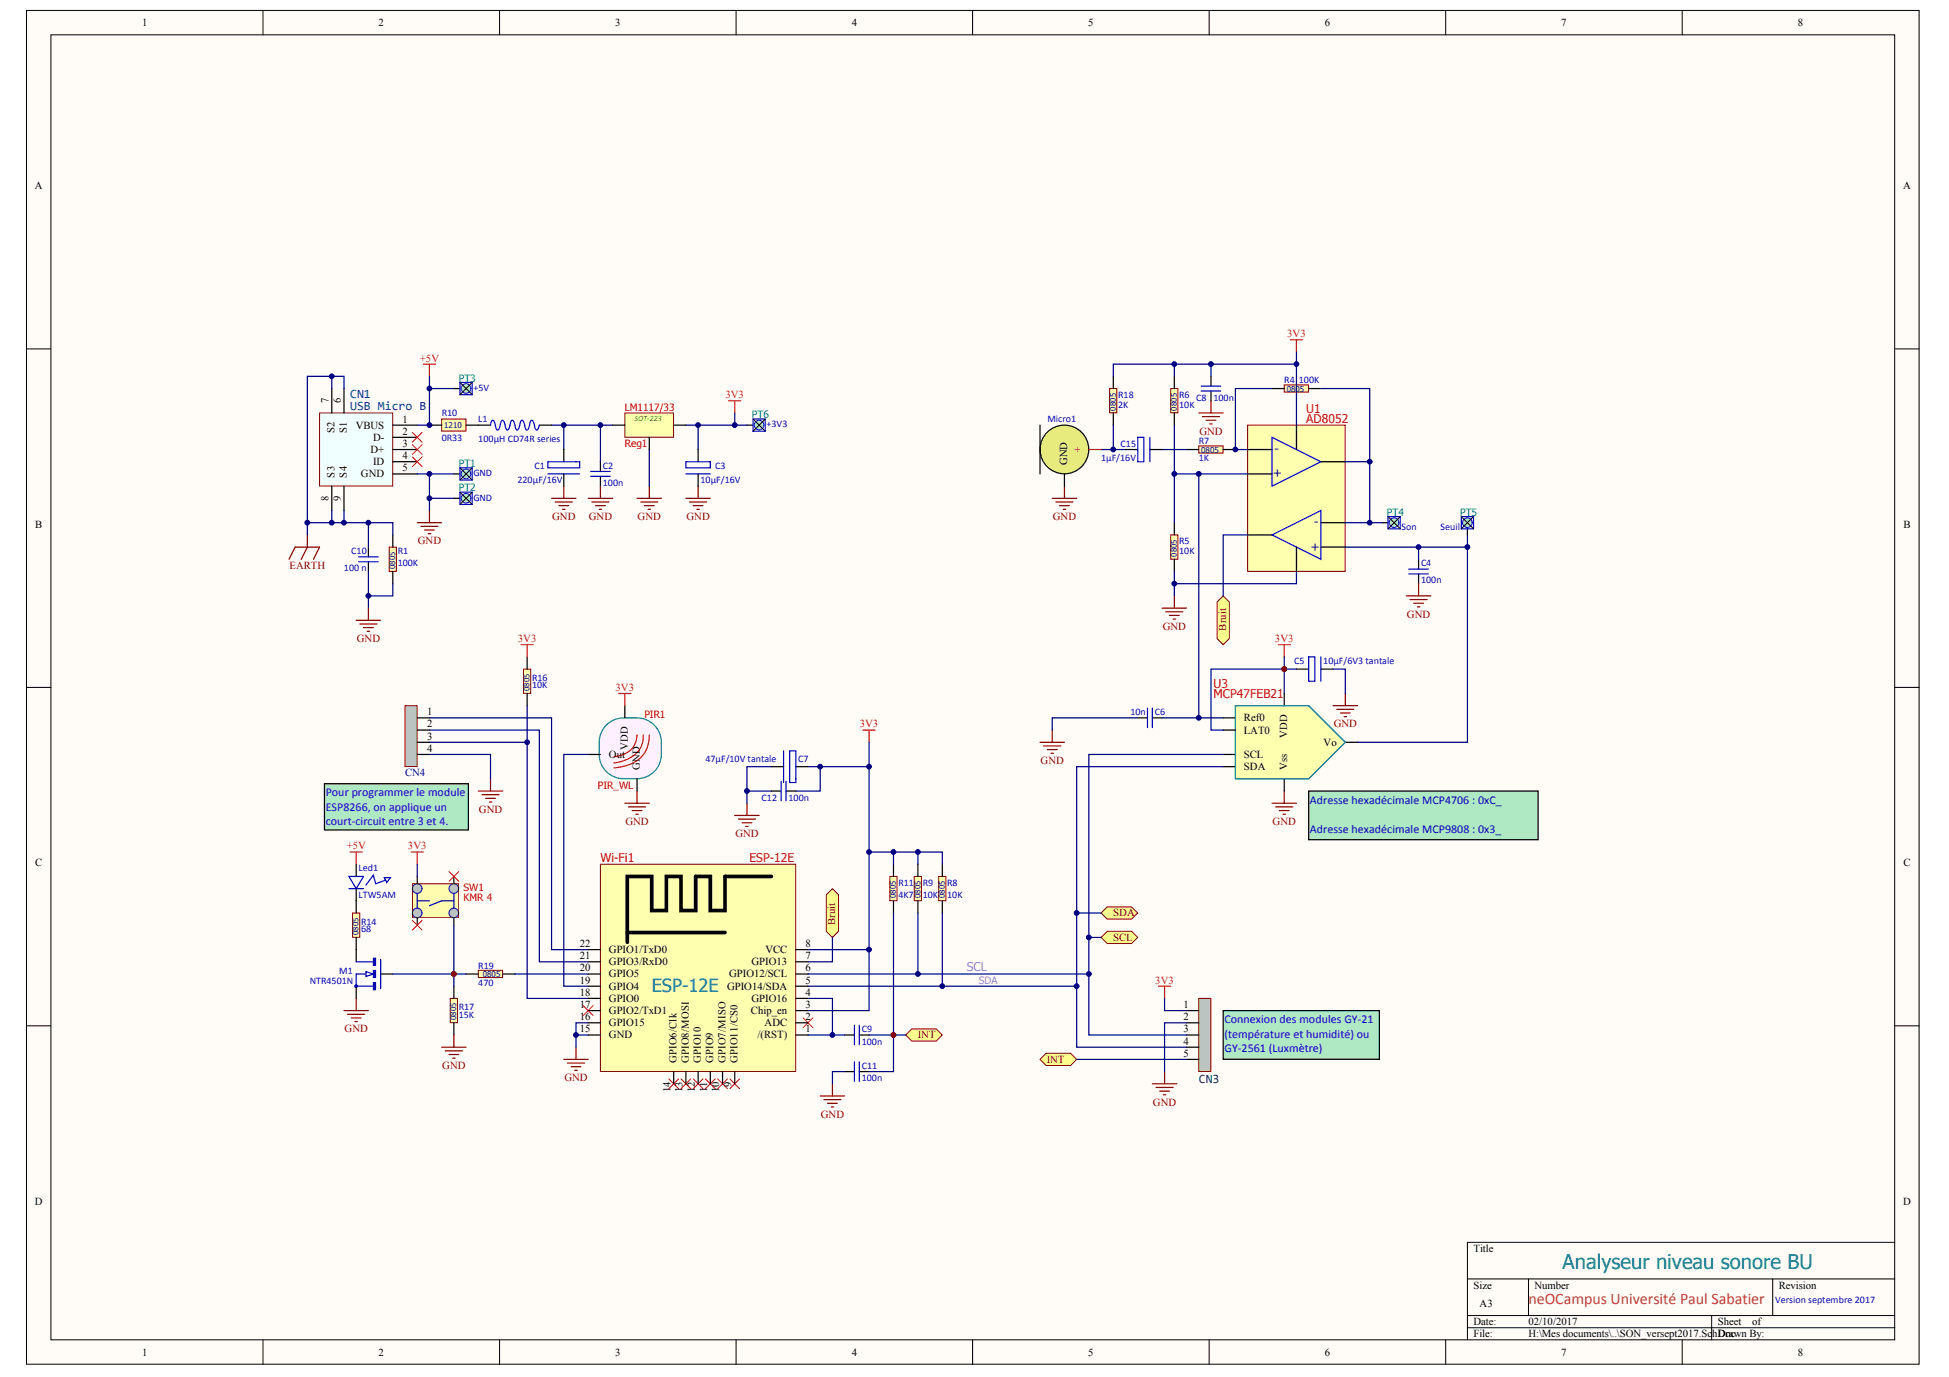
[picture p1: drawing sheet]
# Altium project SON_versept2017.PrjPCB
1 sheet, 46 parts. Net scope: flat (ports and power ports of the same name join across sheets).
Board files: SON_versept2017.PcbDoc, Pannelisation_sept2017.PcbDoc

## Sheet SON_versept2017.SchDoc
size A3

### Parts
C1  220µF/16V  [7343-31]
C2  100n  [0805]
C3  10µF/16V  [Tantale 10µF/16V]
C4  100n  [0805]
C5  10µF/6V3 tantale  [Tantale 10µF/6V3]
C6  10n  [0805]
C7  47µF/10V tantale  [tantale 47µF/10V]
C8  100n  [0805]
C9  100n  [0805]
C10  100 n  [0805]
C11  100n  [0805]
C12  100n  [0805]
C15  1µF/16V  [3216-18]
CN1  USB Micro B  [USB Micro 714-2347]
CN3  inch_ligne 1x5  [INCH_1x5_droit]  (value not drawn)
CN4  inch_ligne 1x4  [INCH_1x4_droit]  (value not drawn)
L1  100µH CD74R series  [SELF CD74R]
Led1  LTW5AM  [LTW5AM]
M1  NTR4501N  [SOT23 (NTR4501)]
Micro1  Electret  [Micro_electret simple]  (value not drawn)
PIR1  PIR_WL  [PIR_WL]
PT1  GND  [PTEST boucle]
PT2  GND  [PTEST boucle]
PT3  +5V  [PTEST boucle]
PT4  Son  [PTEST boucle]
PT5  Seuil  [PTEST boucle]
PT6  +3V3  [PTEST boucle]
R1  100K  [0805]
R4  100K  [0805]
R5  10K  [0805]
R6  10K  [0805]
R7  1K  [0805]
R8  10K  [0805]
R9  10K  [0805]
R10  0R33  [1210]
R11  4K7  [0805]
R14  68  [0805]
R16  10K  [0805]
R17  15K  [0805]
R18  2K  [0805]
R19  470  [0805]
Reg1  LM1117/33  [SOT-223 thermo1]
SW1  KMR 4  [µSwitch KMR4]
U1  AD8052  [SOIC08]
U3  MCP47FEB21  [TSSOP_8]
Wi-Fi1  ESP-12E  [ESP-12E]

### Ports
Bruit, INT, SCL, SDA

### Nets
3V3: C3.1(V+) C5.1(V+) C7.1(V+) C8.2(CT2) C12.2(CT2) CN3.1 PIR1.1(VDD) PT6.1(PIN) R6.2(CT2) R8.2(CT2) R9.2(CT2) R11.2(CT2) R16.2(CT2) R18.2(CT2) Reg1.2(OUT) SW1.2(CT2) U1.8(V+) U3.1(VDD) Wi-Fi1.3(Chip_en) Wi-Fi1.8(VCC)
+5V: CN1.1(VBUS) Led1.1(anode) PT3.1(PIN) R10.1(CT1)
EARTH: C10.2(CT2) CN1.6(S1) CN1.7(S2) CN1.8(S3) CN1.9(S4) R1.2(CT2)
GND: C1.2(V-) C2.1(CT1) C3.2(V-) C4.1(CT1) C5.2(V-) C6.2(CT2) C7.2(V-) C8.1(CT1) C10.1(CT1) C11.1(CT1) C12.1(CT1) CN1.5(GND) CN3.2 CN4.4 M1.3(S) Micro1.0(GND) PIR1.3(GND) PT1.1(PIN) PT2.1(PIN) R1.1(CT1) R5.1(CT1) R17.1(CT1) Reg1.1(GND) U1.4(V-) U3.5(Vss) U3.6(LAT0) Wi-Fi1.15(GND) Wi-Fi1.16(GPIO15)
INT: C9.1(CT1) C11.2(CT2) CN3.5 R11.1(CT1) ; port INT
SCL: CN3.3 R9.1(CT1) U3.7(SCL) Wi-Fi1.6(GPIO12/SCL) ; port SCL
SDA: CN3.4 R8.1(CT1) U3.8(SDA) Wi-Fi1.5(GPIO14/SDA) ; port SDA
NetC1_1: C1.1(V+) C2.2(CT2) L1.1(CT1) Reg1.3(IN)
NetC4_2: C4.2(CT2) PT5.1(PIN) U1.5(in+) U3.3(Vo)
NetC6_1: C6.1(CT1) R5.2(CT2) R6.1(CT1) U1.3(in+) U3.2(Ref0)
NetC9_2: C9.2(CT2) Wi-Fi1.1(/(RST)) Wi-Fi1.4(GPIO16)
NetC15_1: C15.1(V+) Micro1.1(+) R18.1(CT1)
NetC15_2: C15.2(V-) R7.1(CT1)
NetCN4_1: CN4.1 Wi-Fi1.22(GPIO1/TxD0)
NetCN4_2: CN4.2 Wi-Fi1.21(GPIO3/RxD0)
NetCN4_3: CN4.3 R16.1(CT1) Wi-Fi1.18(GPIO0)
NetL1_2: L1.2(CT2) R10.2(CT2)
NetLed1_2: Led1.2(cathode) R14.2(CT2)
NetM1_1: M1.1(D) R14.1(CT1)
NetM1_2: M1.2(G) R17.2(CT2) R19.2(CT2) SW1.3(CT3)
NetPIR1_2: PIR1.2(Out) Wi-Fi1.19(GPIO4)
NetPT4_1: PT4.1(PIN) R4.2(CT2) U1.1(out) U1.6(in-)
NetR4_1: R4.1(CT1) R7.2(CT2) U1.2(in-)
NetR19_1: R19.1(CT1) Wi-Fi1.20(GPIO5)
NetU1_7: U1.7(out) Wi-Fi1.7(GPIO13) ; port Bruit

Not connected (* = marked no-connect by the designer): CN1 2(D-)* 3(D+)* 4(ID)*; SW1 1(CT1)* 4(CT4)*; Wi-Fi1 2(ADC)* 9(GPIO11/CS0)* 10(GPIO7/MISO)* 11(GPIO9)* 12(GPIO10)* 13(GPIO8/MOSI)* 14(GPIO6/Clk)* 17(GPIO2/TxD1)*

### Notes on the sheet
- Pour programmer le module ESP8266, on applique un court-circuit entre 3 et 4.
- (near U3) Adresse hexadécimale MCP4706 : 0xC_
  Adresse hexadécimale MCP9808 : 0x3_
- (near CN3) Connexion des modules GY-21 (température et humidité) ou GY-2561 (Luxmètre)
- Analyseur niveau sonore BU
- neOCampus Université Paul Sabatier
- Version septembre 2017
